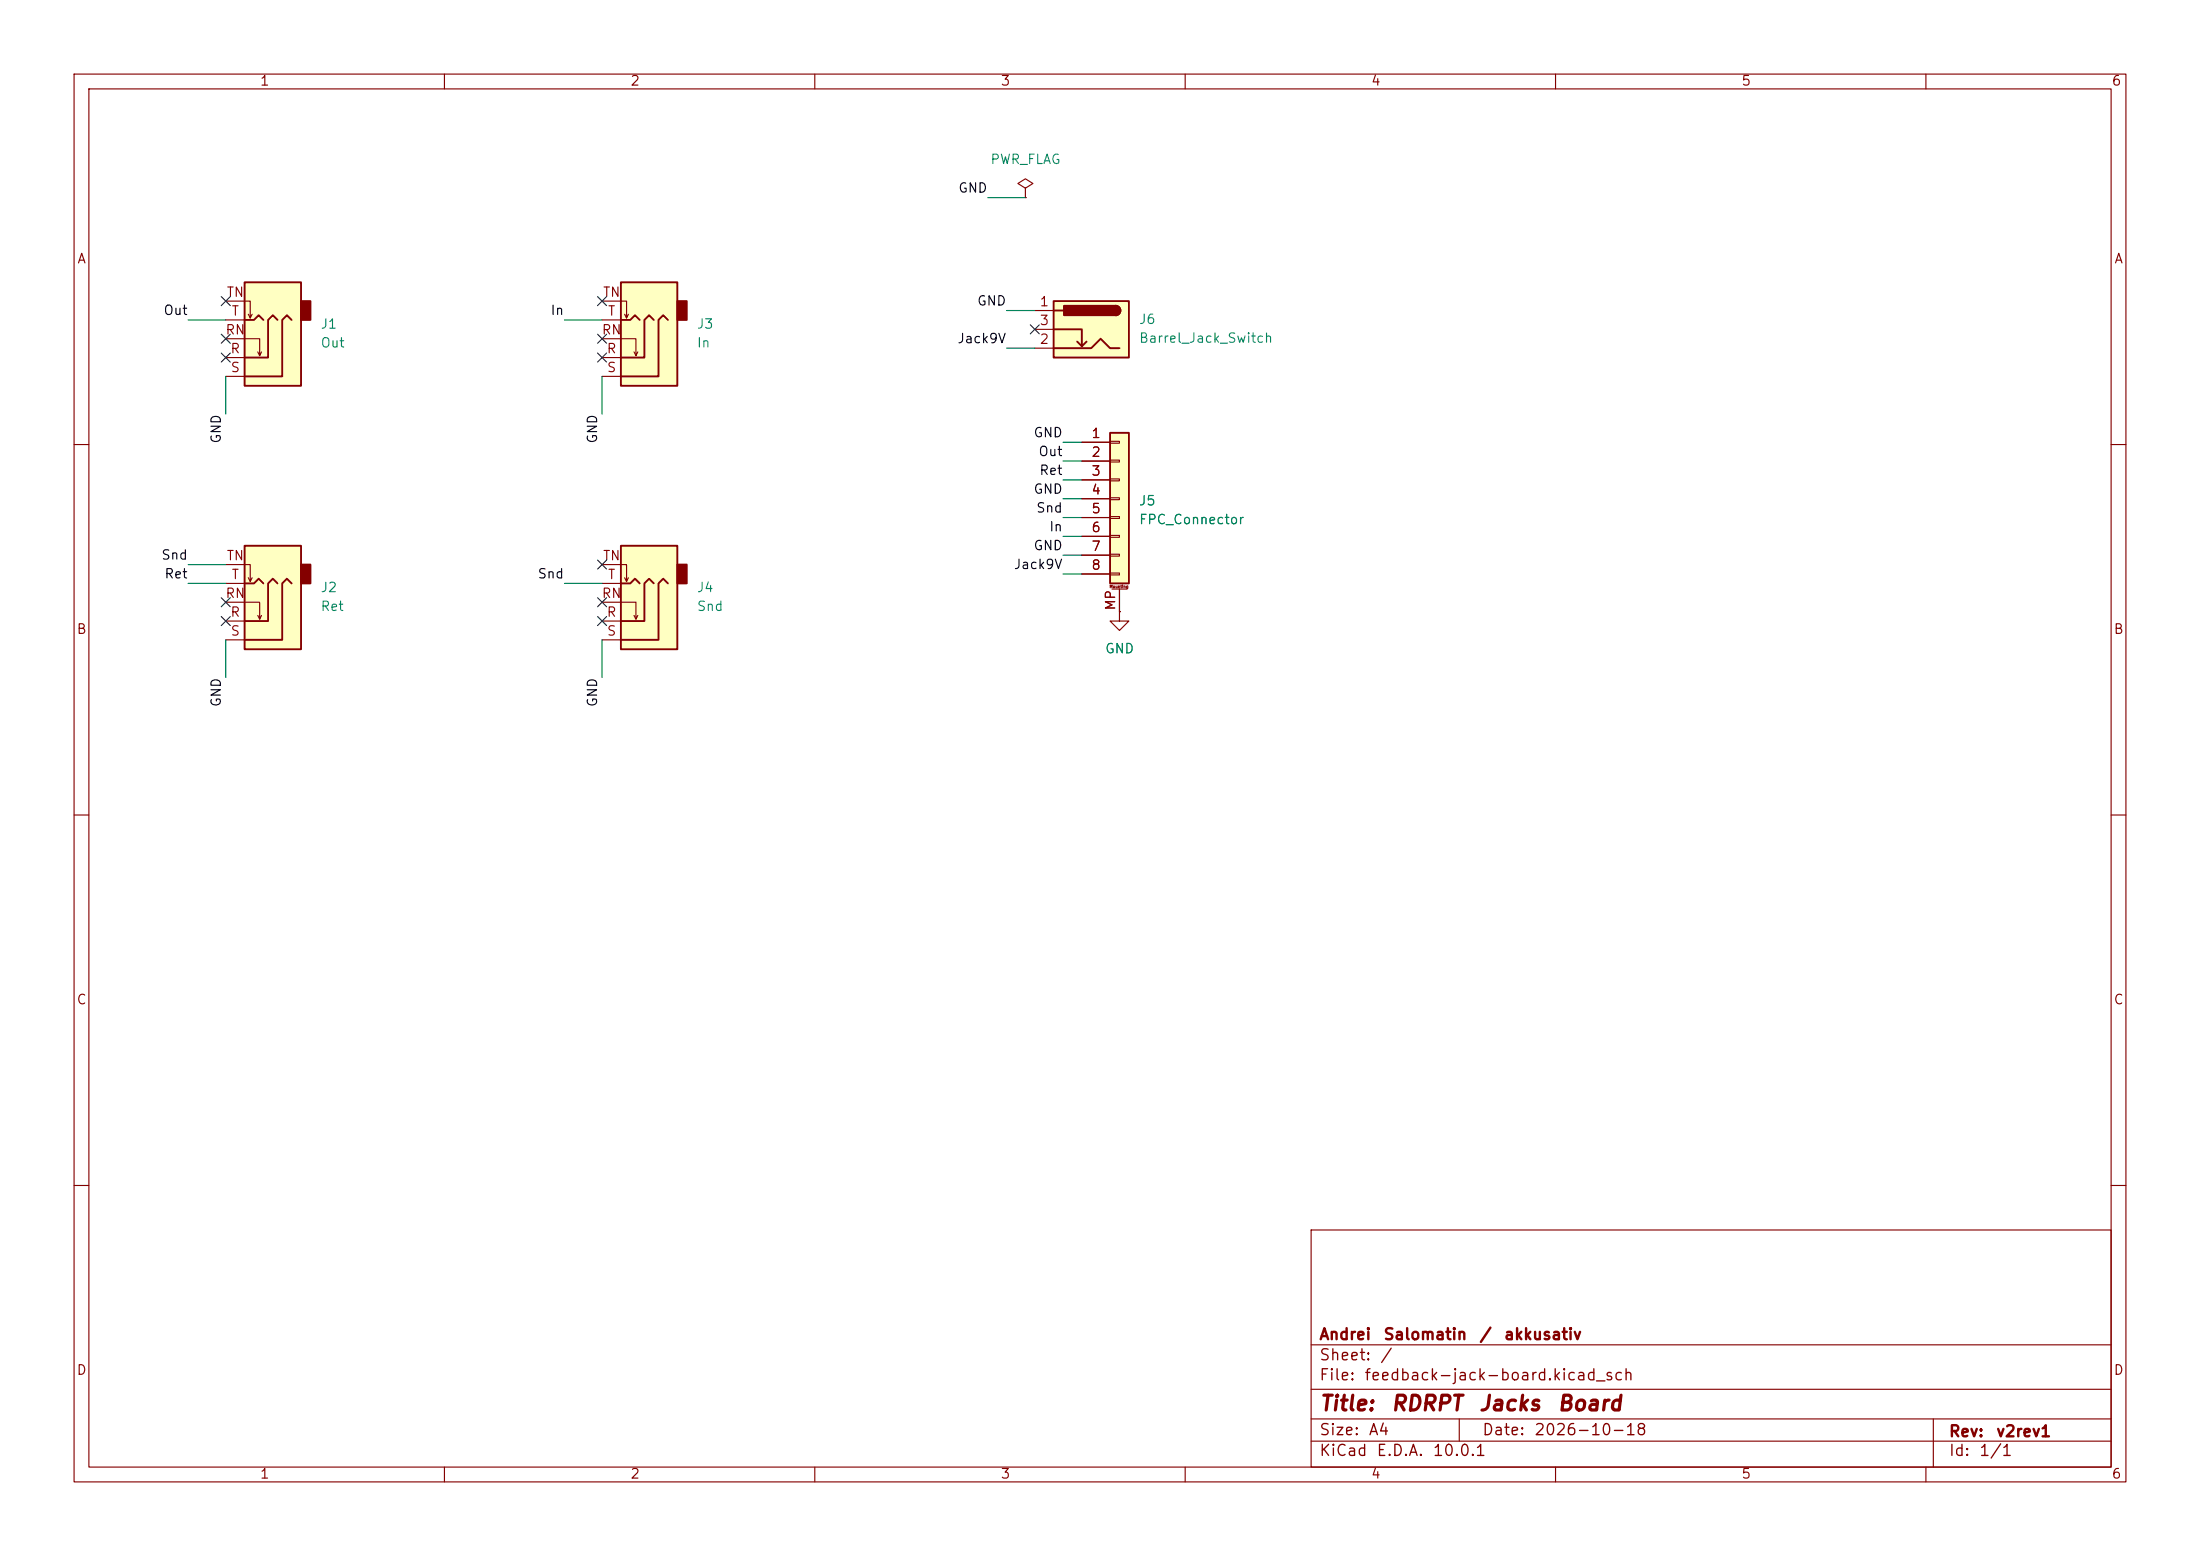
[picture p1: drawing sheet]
<svg xmlns="http://www.w3.org/2000/svg" width="297mm" height="210mm" viewBox="0 0 297 210" stroke-linecap="round" stroke-linejoin="round" font-family="sans-serif">
<path d="M0 0h297v210h-297z" fill="#fff" stroke="#fff" stroke-width=".14"/>
<g fill="none" stroke="#840000" stroke-width=".15">
<path d="M10 10h277v190h-277zM12 12h273v186h-273zM60 10v2M110 10v2M160 10v2M210 10v2M260 10v2M10 60h2M285 60h2M10 110h2M285 110h2M10 160h2"/>
<path d="M177 166h108v32h-108zM285 160h2M60 198v2M110 198v2M160 198v2M177 194.5h108M177 191.5h108M177 187.5h108M177 181.5h108M197 191.5v3M210 198v2M260 198v2"/>
<path d="M261 191.5v6.5"/>
</g>
<path d="M33 73.7h7.6v13.9h-7.6z" fill="#ffffc2"/>
<path d="M40.6 76.2h1.3v2.5h-1.3z" fill="#840000" stroke="#840000" stroke-width=".25"/>
<path d="M33 73.7h7.6v13.9h-7.6zM33 78.7h1.3l.6-.6 .7 .6M37.5 78.7l-.7-.6-.6 .6v5.1h-3.2M39.4 78.7l-.7-.6-.6 .6v7.7h-5.1" fill="none" stroke="#840000" stroke-width=".25"/>
<path d="M30.5 76.2h3.3v2.3l.2-.5M30.5 78.7h2.5M33.5 78l.3 .5M30.5 81.3h4.6v2.3l.2-.5M30.5 83.8h2.5M30.5 86.4h2.5M34.8 83.1l.3 .5" fill="none" stroke="#840000" stroke-width=".15"/>
<path d="M149.9 58.4h2.5v20.3h-2.5z" fill="#ffffc2"/>
<path d="M149.9 58.4h2.5v20.3h-2.5z" fill="none" stroke="#840000" stroke-width=".25"/>
<g fill="none" stroke="#840000" stroke-width=".15">
<path d="M138.4 25.4l1-.6-1-.7-1 .7 1 .6v1.3M138.4 26.7h.1M146 59.7h3.9M149.9 59.6h1.2v.2h-1.2zM146 62.2h3.9M146 64.8h3.9M146 67.3h3.9M146 69.9h3.9M146 72.4h3.9M146 74.9h3.9M146 77.5h3.9M149.9 62.1h1.2v.3h-1.2z"/>
<path d="M149.9 64.6h1.2v.3h-1.2zM149.9 67.2h1.2v.2h-1.2zM149.9 69.7h1.2v.3h-1.2zM149.9 72.3h1.2v.2h-1.2zM149.9 74.8h1.2v.3h-1.2zM149.9 77.3h1.2v.3h-1.2zM150.1 79.5h2M151.1 79.5v3.1"/>
</g>
<path d="M142.2 40.6h10.2v7.7h-10.2z" fill="#ffffc2"/>
<path d="M142.2 40.6h10.2v7.7h-10.2zM142.2 47h5.1l1.3-1.3 1.3 1.3h1.2M142.2 44.5h3.8v2.2l.7-.6M142.2 41.9h1.3M145.4 46.1l.6 .6M150.6 41.3a.64 .64 0 0 1 .7 .6 .64 .64 0 0 1-.7 .6" fill="none" stroke="#840000" stroke-width=".25"/>
<g fill="#840000" stroke="#840000" stroke-width=".25">
<path d="M150.6 41.3a.64 .64 0 0 1 .7 .6 .64 .64 0 0 1-.7 .6z"/>
<path d="M143.6 41.3h7v1.2h-7z"/>
</g>
<path d="M139.7 41.9h2.5M139.7 47h2.5M139.7 44.5h2.5" fill="none" stroke="#840000" stroke-width=".15"/>
<path d="M33 38.1h7.6v14h-7.6z" fill="#ffffc2"/>
<path d="M40.6 40.6h1.3v2.6h-1.3z" fill="#840000" stroke="#840000" stroke-width=".25"/>
<path d="M33 38.1h7.6v14h-7.6zM33 43.2h1.3l.6-.7 .7 .7M37.5 43.2l-.7-.7-.6 .7v5.1h-3.2M39.4 43.2l-.7-.7-.6 .7v7.6h-5.1" fill="none" stroke="#840000" stroke-width=".25"/>
<path d="M30.5 45.7h4.6v2.3l.2-.5M30.5 40.6h3.3v2.3l.2-.5M30.5 48.3h2.5M30.5 50.8h2.5M30.5 43.2h2.5M33.5 42.4l.3 .5M34.8 47.5l.3 .5" fill="none" stroke="#840000" stroke-width=".15"/>
<path d="M83.8 38.1h7.6v14h-7.6z" fill="#ffffc2"/>
<path d="M91.4 40.6h1.3v2.6h-1.3z" fill="#840000" stroke="#840000" stroke-width=".25"/>
<path d="M83.8 38.1h7.6v14h-7.6zM83.8 43.2h1.3l.6-.7 .7 .7M88.3 43.2l-.7-.7-.6 .7v5.1h-3.2M90.2 43.2l-.7-.7-.6 .7v7.6h-5.1" fill="none" stroke="#840000" stroke-width=".25"/>
<path d="M81.3 45.7h4.6v2.3l.2-.5M81.3 40.6h3.3v2.3l.2-.5M81.3 48.3h2.5M81.3 50.8h2.5M81.3 43.2h2.5M84.3 42.4l.3 .5M85.6 47.5l.3 .5" fill="none" stroke="#840000" stroke-width=".15"/>
<path d="M83.8 73.7h7.6v13.9h-7.6z" fill="#ffffc2"/>
<path d="M91.4 76.2h1.3v2.5h-1.3z" fill="#840000" stroke="#840000" stroke-width=".25"/>
<path d="M83.8 73.7h7.6v13.9h-7.6zM83.8 78.7h1.3l.6-.6 .7 .6M88.3 78.7l-.7-.6-.6 .6v5.1h-3.2M90.2 78.7l-.7-.6-.6 .6v7.7h-5.1" fill="none" stroke="#840000" stroke-width=".25"/>
<g fill="none" stroke="#840000" stroke-width=".15">
<path d="M146 59.7h3.9M81.3 76.2h3.3v2.3l.2-.5M81.3 78.7h2.5M84.3 78l.3 .5M146 62.2h3.9M146 64.8h3.9M146 67.3h3.9M146 69.9h3.9M146 72.4h3.9M146 74.9h3.9M146 77.5h3.9M151.1 79.5v3.1"/>
<path d="M81.3 81.3h4.6v2.3l.2-.5M81.3 83.8h2.5M81.3 86.4h2.5M85.6 83.1l.3 .5M151.1 82.6v1.2h1.3l-1.3 1.3-1.2-1.3h1.2M151.1 82.6h.1"/>
</g>
<g fill="none" stroke="#008400" stroke-width=".15">
<path d="M133.3 26.7h5.1M25.4 43.2h5.1M30.5 50.8v5.1M76.2 43.2h5.1M81.3 50.8v5.1M135.9 47h3.8M135.9 41.9h3.8M143.5 59.7h2.5M25.4 78.7h5.1M25.4 76.2h5.1M76.2 78.7h5.1M143.5 77.5h2.5"/>
<path d="M143.5 69.9h2.5M143.5 67.3h2.5M143.5 62.2h2.5M143.5 64.8h2.5M143.5 72.4h2.5M143.5 74.9h2.5M30.5 86.4v5M81.3 86.4v5"/>
</g>
<g fill="none" stroke="#000084" stroke-width=".15">
<path d="M29.9 47.7l1.2 1.2M29.9 40l1.2 1.2M29.9 45.1l1.2 1.2M31.1 47.7l-1.2 1.2M31.1 40l-1.2 1.2M31.1 45.1l-1.2 1.2M80.7 45.1l1.2 1.2M80.7 40l1.2 1.2M80.7 47.7l1.2 1.2M81.9 45.1l-1.2 1.2M81.9 40l-1.2 1.2M81.9 47.7l-1.2 1.2"/>
<path d="M139.1 43.8l1.2 1.3M140.3 43.8l-1.2 1.3M80.7 75.6l1.2 1.2M81.9 75.6l-1.2 1.2M29.9 83.2l1.2 1.2M29.9 80.7l1.2 1.2M31.1 83.2l-1.2 1.2M31.1 80.7l-1.2 1.2M80.7 80.7l1.2 1.2M80.7 83.2l1.2 1.2M81.9 80.7l-1.2 1.2M81.9 83.2l-1.2 1.2"/>
</g>
<g font-size="2" fill="#840000">
<text x="178" y="190.9">Title:</text>
<text x="187.7" y="190.9">RDRPT</text>
<text x="199.5" y="190.9">Jacks</text>
<text x="210.1" y="190.9">Board</text>
</g>
<g font-size="1.5" fill="#840000">
<text x="178" y="184">Sheet:</text>
<text x="178" y="181.2">Andrei</text>
<text x="186.2" y="184">/</text>
<text x="186.7" y="181.2">Salomatin</text>
<text x="199.6" y="181.2">/</text>
<text x="202.9" y="181.2">akkusativ</text>
<text x="178" y="186.7">File:</text>
<text x="184.1" y="186.7">feedback-jack-board.kicad_sch</text>
<text x="178" y="196.9">KiCad</text>
<text x="178" y="194.1">Size:</text>
<text x="184.7" y="194.1">A4</text>
<text x="185.7" y="196.9">E.D.A.</text>
<text x="193.3" y="196.9">10.0.1</text>
<text x="200" y="194.1">Date:</text>
<text x="207" y="194.1">2026-10-18</text>
<text x="263" y="194.3">Rev:</text>
<text x="263" y="196.9">Id:</text>
<text x="267.1" y="196.9">1/1</text>
<text x="269.4" y="194.3">v2rev1</text>
</g>
<g font-size="1.3" fill="#840000">
<text x="35" y="11.9">1</text>
<text x="85" y="11.9">2</text>
<text x="135" y="11.9">3</text>
<text x="185" y="11.9">4</text>
<text x="235" y="11.9">5</text>
<text x="285" y="11.9">6</text>
<text x="10.3" y="35.9">A</text>
<text x="285.3" y="35.9">A</text>
<text x="30.5" y="40.4">TN</text>
<text x="81.3" y="40.4">TN</text>
<text x="140.3" y="41.7">1</text>
<text x="30.3" y="45.5">RN</text>
<text x="31.2" y="42.9">T</text>
<text x="81.1" y="45.5">RN</text>
<text x="82" y="42.9">T</text>
<text x="140.3" y="46.7">2</text>
<text x="140.3" y="44.2">3</text>
<text x="31" y="48">R</text>
<text x="31" y="50.5">S</text>
<text x="81.8" y="48">R</text>
<text x="81.8" y="50.5">S</text>
<text x="147.2" y="59.4">1</text>
<text x="147.2" y="62">2</text>
<text x="147.2" y="64.5">3</text>
<text x="147.2" y="67.1">4</text>
<text x="147.2" y="69.6">5</text>
<text x="30.5" y="75.9">TN</text>
<text x="81.3" y="75.9">TN</text>
<text x="147.2" y="72.1">6</text>
<text x="147.2" y="74.7">7</text>
<text x="147.2" y="77.2">8</text>
<text x="30.3" y="81">RN</text>
<text x="31" y="83.6">R</text>
<text x="31.2" y="78.5">T</text>
<text x="81.1" y="81">RN</text>
<text x="81.8" y="83.6">R</text>
<text x="82" y="78.5">T</text>
<text x="150.9" y="82.5" transform="rotate(-90 150.9 82.5)">MP</text>
<text x="10.3" y="85.9">B</text>
<text x="31" y="86.1">S</text>
<text x="81.8" y="86.1">S</text>
<text x="285.3" y="85.9">B</text>
<text x="10.3" y="135.9">C</text>
<text x="285.3" y="135.9">C</text>
<text x="10.3" y="185.9">D</text>
<text x="285.3" y="185.9">D</text>
<text x="35" y="199.9">1</text>
<text x="85" y="199.9">2</text>
<text x="135" y="199.9">3</text>
<text x="185" y="199.9">4</text>
<text x="235" y="199.9">5</text>
<text x="285" y="199.9">6</text>
</g>
<g font-size="1.3" fill="#008484">
<text x="133.6" y="22.5">PWR_FLAG</text>
<text x="43.2" y="44.7">J1</text>
<text x="43.2" y="47.2">Out</text>
<text x="94" y="44.7">J3</text>
<text x="94" y="47.2">In</text>
<text x="153.7" y="44">J6</text>
<text x="153.7" y="46.6">Barrel_Jack_Switch</text>
<text x="153.7" y="68.5">J5</text>
<text x="153.7" y="71.1">FPC_Connector</text>
<text x="43.2" y="80.2">J2</text>
<text x="43.2" y="82.8">Ret</text>
<text x="94" y="80.2">J4</text>
<text x="94" y="82.8">Snd</text>
<text x="149.1" y="88.5">GND</text>
</g>
<g font-size="1.3">
<text x="129.3" y="26.3">GND</text>
<text x="131.8" y="41.6">GND</text>
<text x="22" y="42.8">Out</text>
<text x="74.2" y="42.8">In</text>
<text x="129.2" y="46.6">Jack9V</text>
<text x="30.1" y="60" transform="rotate(-90 30.1 60)">GND</text>
<text x="80.9" y="60" transform="rotate(-90 80.9 60)">GND</text>
<text x="139.4" y="59.3">GND</text>
<text x="140.1" y="61.9">Out</text>
<text x="140.2" y="64.4">Ret</text>
<text x="139.4" y="67">GND</text>
<text x="139.8" y="69.5">Snd</text>
<text x="21.7" y="75.9">Snd</text>
<text x="136.8" y="77.1">Jack9V</text>
<text x="139.4" y="74.6">GND</text>
<text x="141.6" y="72">In</text>
<text x="22.1" y="78.4">Ret</text>
<text x="72.5" y="78.4">Snd</text>
<text x="30.1" y="95.5" transform="rotate(-90 30.1 95.5)">GND</text>
<text x="80.9" y="95.5" transform="rotate(-90 80.9 95.5)">GND</text>
</g>
<text font-size=".4" fill="#840000" x="149.7" y="79.5">Mounting</text>
</svg>
